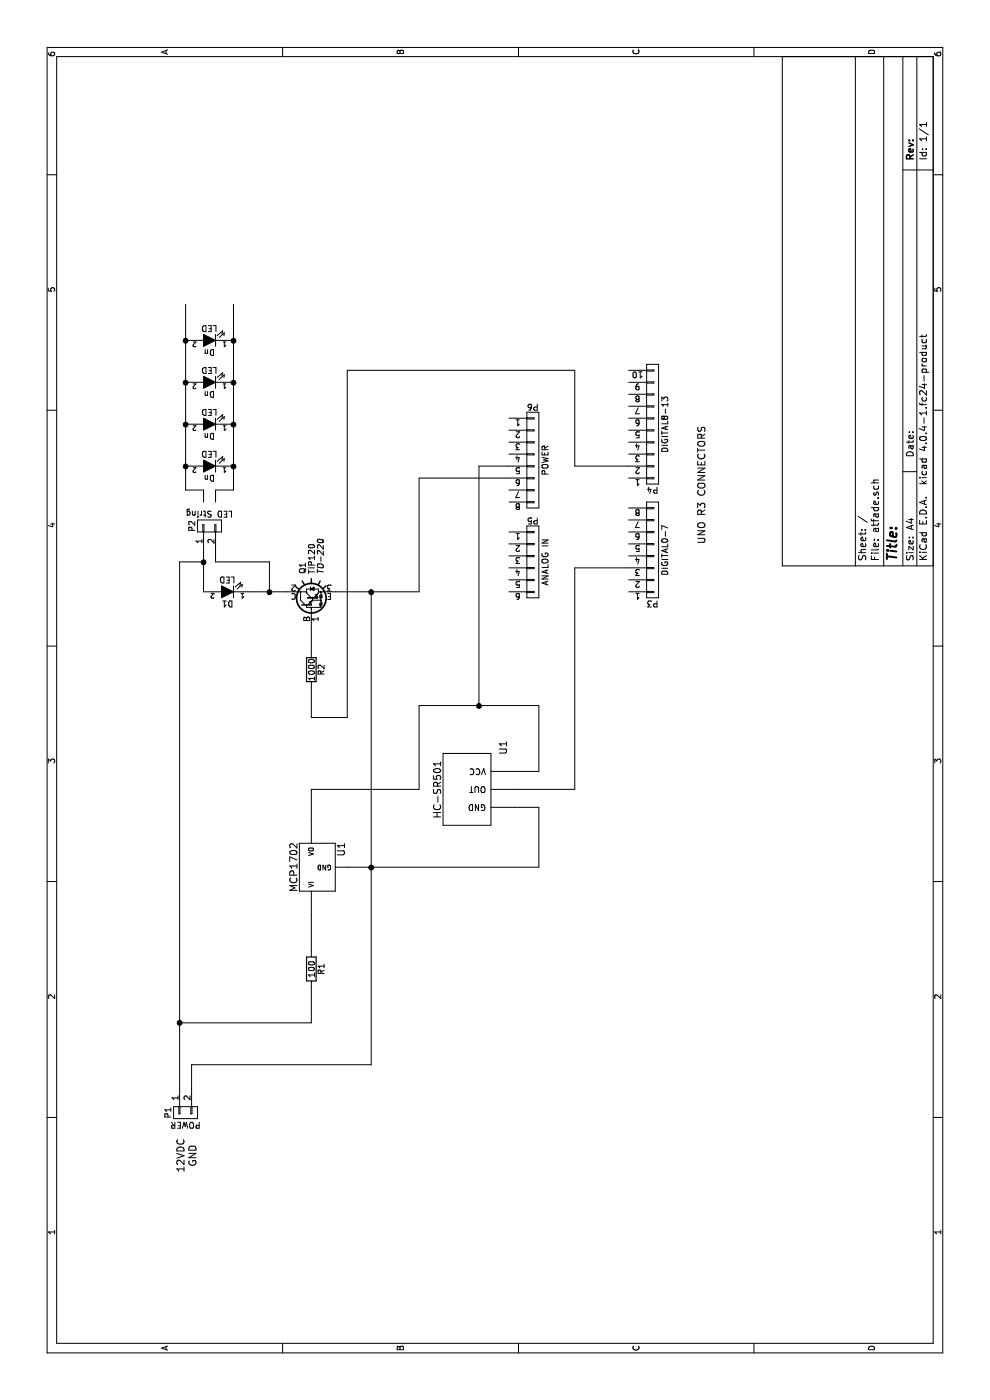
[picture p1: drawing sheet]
EESchema Schematic File Version 2
LIBS:power
LIBS:device
LIBS:transistors
LIBS:conn
LIBS:linear
LIBS:regul
LIBS:74xx
LIBS:cmos4000
LIBS:adc-dac
LIBS:memory
LIBS:xilinx
LIBS:microcontrollers
LIBS:dsp
LIBS:microchip
LIBS:analog_switches
LIBS:motorola
LIBS:texas
LIBS:intel
LIBS:audio
LIBS:interface
LIBS:digital-audio
LIBS:philips
LIBS:display
LIBS:cypress
LIBS:siliconi
LIBS:opto
LIBS:atmel
LIBS:contrib
LIBS:valves
LIBS:shardy
LIBS:hc-sr501
LIBS:atfade-cache
EELAYER 25 0
EELAYER END
$Descr A4 11693 8268
encoding utf-8
Sheet 1 1
Title ""
Date ""
Rev ""
Comp ""
Comment1 ""
Comment2 ""
Comment3 ""
Comment4 ""
$EndDescr
$Comp
L MCP1702 U1
U 1 1
P 4450 2650
F 0 "U1" H 4600 2454 60  0000 C CNN
F 1 "MCP1702" H 4450 2850 60  0000 C CNN
F 2 "" H 4450 2650 60  0000 C CNN
F 3 "" H 4450 2650 60  0000 C CNN
	1    4450 2650
	1    0    0    -1  
$EndComp
$Comp
L TIP120 Q1
U 1 1
P 6650 2600
F 0 "Q1" H 6900 2675 50  0000 L CNN
F 1 "TIP120" H 6900 2600 50  0000 L CNN
F 2 "TO-220" H 6900 2525 50  0000 L CIN
F 3 "" H 6650 2600 50  0000 L CNN
	1    6650 2600
	1    0    0    -1  
$EndComp
$Comp
L LED D1
U 1 1
P 6750 1900
F 0 "D1" H 6750 2000 50  0000 C CNN
F 1 "LED" H 6750 1800 50  0000 C CNN
F 2 "" H 6750 1900 50  0000 C CNN
F 3 "" H 6750 1900 50  0000 C CNN
	1    6750 1900
	0    -1   -1   0   
$EndComp
$Comp
L R R1
U 1 1
P 3600 2600
F 0 "R1" V 3680 2600 50  0000 C CNN
F 1 "100" V 3600 2600 50  0000 C CNN
F 2 "" V 3530 2600 50  0000 C CNN
F 3 "" H 3600 2600 50  0000 C CNN
	1    3600 2600
	0    1    1    0   
$EndComp
$Comp
L HC-SR501 U1
U 1 1
P 5100 3650
F 0 "U1" H 5450 3100 60  0000 C CNN
F 1 "HC-SR501" H 5100 3650 60  0000 C CNN
F 2 "" H 5100 3650 60  0001 C CNN
F 3 "" H 5100 3650 60  0001 C CNN
	1    5100 3650
	1    0    0    -1  
$EndComp
$Comp
L LED Dn
U 1 1
P 7800 1750
F 0 "Dn" H 7800 1850 50  0000 C CNN
F 1 "LED" H 7800 1650 50  0000 C CNN
F 2 "" H 7800 1750 50  0000 C CNN
F 3 "" H 7800 1750 50  0000 C CNN
	1    7800 1750
	0    -1   -1   0   
$EndComp
$Comp
L LED Dn
U 1 1
P 8150 1750
F 0 "Dn" H 8150 1850 50  0000 C CNN
F 1 "LED" H 8150 1650 50  0000 C CNN
F 2 "" H 8150 1750 50  0000 C CNN
F 3 "" H 8150 1750 50  0000 C CNN
	1    8150 1750
	0    -1   -1   0   
$EndComp
$Comp
L LED Dn
U 1 1
P 8500 1750
F 0 "Dn" H 8500 1850 50  0000 C CNN
F 1 "LED" H 8500 1650 50  0000 C CNN
F 2 "" H 8500 1750 50  0000 C CNN
F 3 "" H 8500 1750 50  0000 C CNN
	1    8500 1750
	0    -1   -1   0   
$EndComp
$Comp
L LED Dn
U 1 1
P 8850 1750
F 0 "Dn" H 8850 1850 50  0000 C CNN
F 1 "LED" H 8850 1650 50  0000 C CNN
F 2 "" H 8850 1750 50  0000 C CNN
F 3 "" H 8850 1750 50  0000 C CNN
	1    8850 1750
	0    -1   -1   0   
$EndComp
Wire Wire Line
	7600 1950 9150 1950
Connection ~ 8150 1950
Connection ~ 8500 1950
Wire Wire Line
	7600 1550 9150 1550
Connection ~ 8150 1550
Connection ~ 8500 1550
Connection ~ 8850 1550
Connection ~ 8850 1950
$Comp
L CONN_01X02 P2
U 1 1
P 7300 1750
F 0 "P2" H 7300 1900 50  0000 C CNN
F 1 "LED String" V 7400 1750 50  0000 C CNN
F 2 "" H 7300 1750 50  0000 C CNN
F 3 "" H 7300 1750 50  0000 C CNN
	1    7300 1750
	1    0    0    -1  
$EndComp
Wire Wire Line
	7600 1550 7600 1700
Wire Wire Line
	7600 1700 7500 1700
Connection ~ 7800 1550
Wire Wire Line
	7600 1950 7600 1800
Wire Wire Line
	7600 1800 7500 1800
Connection ~ 7800 1950
Wire Wire Line
	6750 2100 6750 2400
Wire Wire Line
	6750 1700 7100 1700
Wire Wire Line
	6750 2250 7000 2250
Wire Wire Line
	7000 2250 7000 1800
Wire Wire Line
	7000 1800 7100 1800
Connection ~ 6750 2250
$Comp
L CONN_01X02 P1
U 1 1
P 2400 1550
F 0 "P1" H 2400 1700 50  0000 C CNN
F 1 "POWER" V 2500 1550 50  0000 C CNN
F 2 "" H 2400 1550 50  0000 C CNN
F 3 "" H 2400 1550 50  0000 C CNN
	1    2400 1550
	-1   0    0    -1  
$EndComp
Wire Wire Line
	2600 1500 7000 1500
Wire Wire Line
	7000 1500 7000 1700
Connection ~ 7000 1700
Wire Wire Line
	3750 2600 4050 2600
Wire Wire Line
	2600 1600 2800 1600
Wire Wire Line
	2800 1600 2800 3100
Wire Wire Line
	2800 3100 6750 3100
Wire Wire Line
	4450 2900 4450 4500
Wire Wire Line
	6750 2800 6750 3500
Connection ~ 4450 3100
Wire Wire Line
	3450 2600 3150 2600
Wire Wire Line
	3150 2600 3150 1500
Connection ~ 3150 1500
$Comp
L R R2
U 1 1
P 6100 2600
F 0 "R2" V 6180 2600 50  0000 C CNN
F 1 "1000" V 6100 2600 50  0000 C CNN
F 2 "" V 6030 2600 50  0000 C CNN
F 3 "" H 6100 2600 50  0000 C CNN
	1    6100 2600
	0    1    1    0   
$EndComp
Wire Wire Line
	6250 2600 6450 2600
Wire Wire Line
	4950 4300 4950 4500
Wire Wire Line
	4950 4500 4450 4500
Wire Wire Line
	4850 2600 5100 2600
Wire Wire Line
	5100 2600 5100 3500
Wire Wire Line
	5100 3500 5800 3500
Wire Wire Line
	5800 3500 5800 4500
Wire Wire Line
	5800 4500 5250 4500
Wire Wire Line
	5250 4500 5250 4300
Text Notes 1900 1550 0    60   ~ 0
12VDC
Text Notes 1950 1650 0    60   ~ 0
GND
$Comp
L CONN_01X10 P4
U 1 1
P 8150 5450
F 0 "P4" H 8150 6000 50  0000 C CNN
F 1 "DIGITAL8-13" V 8250 5450 50  0000 C CNN
F 2 "" H 8150 5450 50  0000 C CNN
F 3 "" H 8150 5450 50  0000 C CNN
	1    8150 5450
	0    -1   1    0   
$EndComp
$Comp
L CONN_01X08 P3
U 1 1
P 7100 5450
F 0 "P3" H 7100 5900 50  0000 C CNN
F 1 "DIGITAL0-7" V 7200 5450 50  0000 C CNN
F 2 "" H 7100 5450 50  0000 C CNN
F 3 "" H 7100 5450 50  0000 C CNN
	1    7100 5450
	0    -1   1    0   
$EndComp
Wire Wire Line
	5950 2600 5700 2600
Wire Wire Line
	6950 5250 6950 4800
Wire Wire Line
	6950 4800 5100 4800
Wire Wire Line
	5100 4800 5100 4300
$Comp
L CONN_01X06 P5
U 1 1
P 7000 4450
F 0 "P5" H 7000 4800 50  0000 C CNN
F 1 "ANALOG IN" V 7100 4450 50  0000 C CNN
F 2 "" H 7000 4450 50  0000 C CNN
F 3 "" H 7000 4450 50  0000 C CNN
	1    7000 4450
	0    1    1    0   
$EndComp
$Comp
L CONN_01X08 P6
U 1 1
P 7850 4450
F 0 "P6" H 7850 4900 50  0000 C CNN
F 1 "POWER" V 7950 4450 50  0000 C CNN
F 2 "" H 7850 4450 50  0000 C CNN
F 3 "" H 7850 4450 50  0000 C CNN
	1    7850 4450
	0    1    1    0   
$EndComp
Wire Wire Line
	7800 4250 7800 4000
Wire Wire Line
	7800 4000 5800 4000
Connection ~ 5800 4000
Wire Wire Line
	7700 4250 7700 3500
Wire Wire Line
	7700 3500 6750 3500
Connection ~ 6750 3100
Wire Wire Line
	7800 5250 7800 4800
Wire Wire Line
	7800 4800 8600 4800
Wire Wire Line
	8600 4800 8600 2900
Wire Wire Line
	8600 2900 5700 2900
Wire Wire Line
	5700 2900 5700 2600
Text Notes 7150 5900 0    60   ~ 0
UNO R3 CONNECTORS
$EndSCHEMATC
